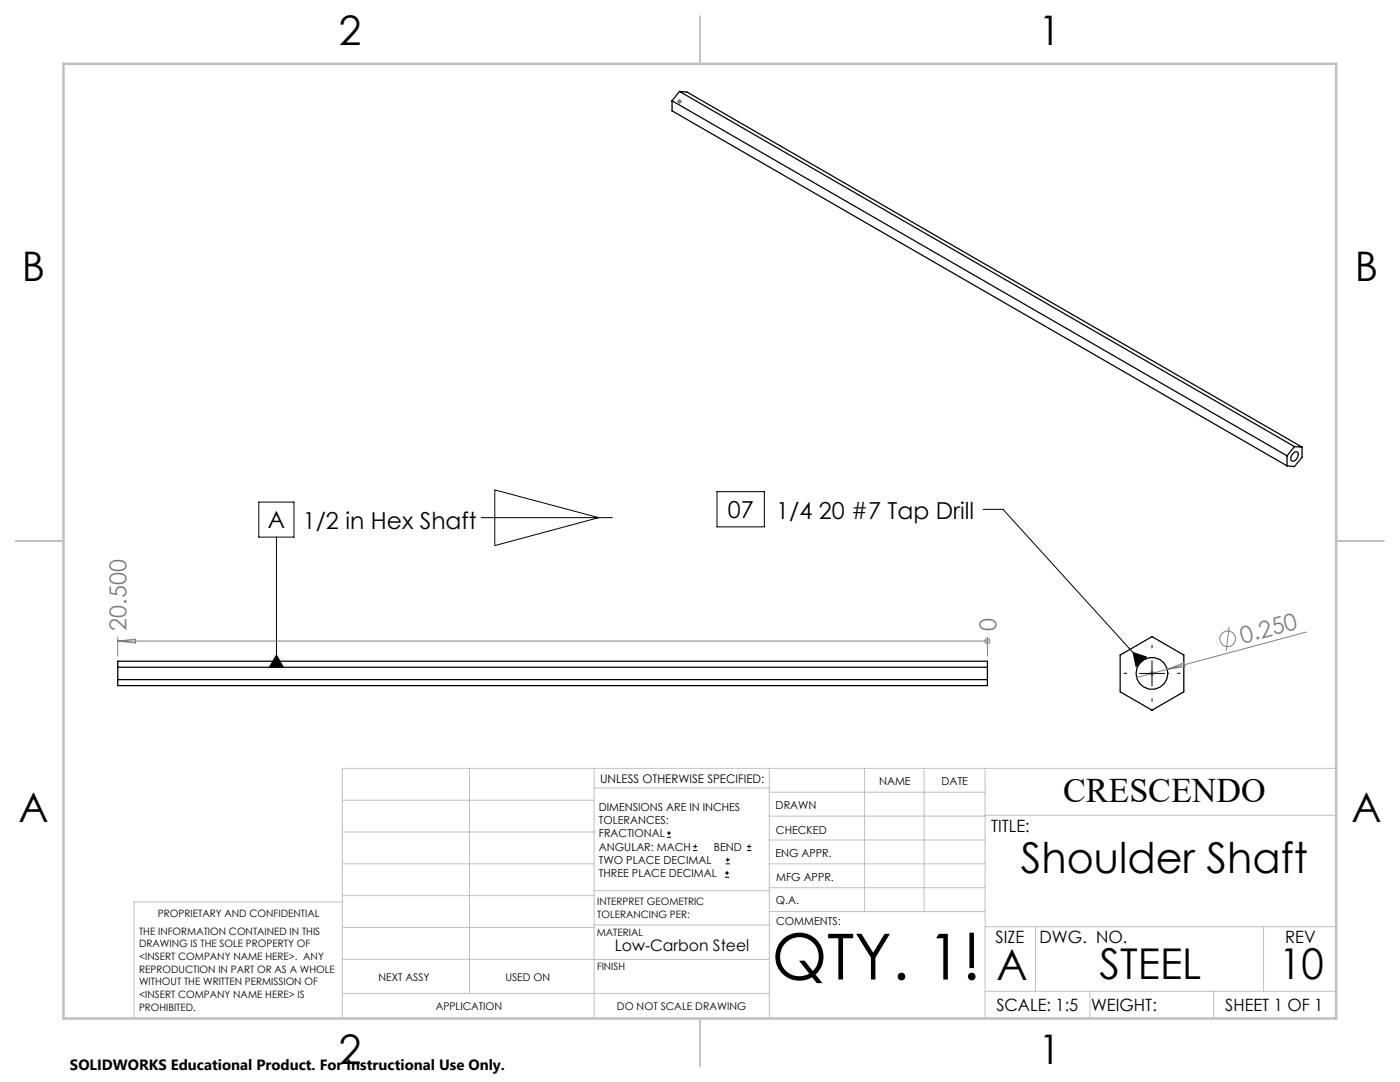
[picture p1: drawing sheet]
<svg xmlns="http://www.w3.org/2000/svg" width="279mm" height="216mm" viewBox="0 0 279 216" stroke-linecap="round" stroke-linejoin="round" font-family="sans-serif">
<g fill="none" stroke="#000" stroke-width=".25">
<path d="M135.6 18.2l-1.5 1.9M135.6 18.2l122.7 70.9M135.6 18.2l1.5 .2 122.8 70.8M134.1 20.1l122.8 70.8M134.1 20.1v2l122.8 70.9M256.9 90.9v2.1M258 90.6a.63 .63 0 0 1 1-.2 1.24 1.24 0 0 1-1.2 1.6 1.04 1.04 0 0 1 .2-1.4zM258.3 89.1l-1.4 1.8M258.3 89.1l1.6 .1M259.9 89.2v2l-1.6 1.9-1.4-.1M23.5 135.6h173.6M23.5 131.9h173.6v4.9h-173.6z"/>
<path d="M23.5 133.1h173.6M223.6 130.7l6.3-3.7 6.4 3.7v7.3l-6.4 3.7-6.3-3.7z"/>
<circle cx="229.9" cy="134.4" r="3.2"/>
</g>
<g fill="none" stroke="#000" stroke-width=".2">
<path d="M98.7 97.8l20.8 5.5-20.8 5.6zM143.1 98.1h9.4v7h-9.4zM51.6 100.2h7.1v7h-7.1zM55.2 107.2v25.9M96 103.3h26.3M196.2 101.6h4l27.6 30.4M55.2 130.7l1.4 2.4h-2.8zM226.1 130.2l2.7 .9-2.1 1.9zM227.4 134.4h5M229.9 131.9v5M133.1 167.1h.8M133.1 166.2h.8"/>
<path d="M133.5 165.8v.9M138.3 169.7h.8M138.3 168.9h.8M138.7 168.5v.8M144.7 175h.8M144.7 174.2h.8M144.8 172.4h.9M144.8 171.6h.9M145.1 173.8v.8M145.2 171.1v.9M149.1 169.7h.8M149.1 168.9h.8"/>
<path d="M149.5 168.5v.8"/>
</g>
<g fill="none" stroke="#808080" stroke-width=".2">
<path d="M135.3 19.9l.7 .7M135.6 19.8v.9M136 19.9l-.7 .7M135.1 20.2h1M23.5 127.1v3.8M23.5 127.9h173.6M23.5 127.9l3.6-.4v.8zM197.1 127.9h.1M197.1 127.1v3.8M229.4 134.4h1M229.6 134l.7 .7M229.9 133.9v1"/>
<path d="M230.3 134l-.7 .7M233 133.6l-6.2 1.6M233 133.6l3.3-1.3 .2 .7zM245.3 125.1l-.6 4.8M260.7 126.1l-27.7 7.5"/>
<circle cx="197.1" cy="127.9" r=".5"/>
<circle cx="245" cy="127.5" r="1.56"/>
</g>
<path d="M224.9 134.4h-.7M229.9 129.4v-.7M229.9 139.4v.6M234.9 134.4h.7" fill="none" stroke="#000" stroke-width=".2" stroke-dasharray="15.2 1.3 1.3 1.3" stroke-linecap="butt"/>
<g fill="none" stroke="#c0c0c0" stroke-width=".2">
<path d="M68.3 159.7h50.3M93.7 153.3v44.9M118.6 153.3v49.9M118.6 157.2h34.9M153.5 153.3v49.9M153.5 158.1h43.1M172.5 153.3v28.6M184.4 153.3v28.6M196.6 153.3v49.9M266.7 153.3h-198.4v49.9M68.3 178.7h50.3M68.3 172.4h50.3"/>
<path d="M68.3 166h50.3M68.3 180h-41.6v23.2M118.6 177.7h35M153.5 167.6h43.1M153.5 162.8h43.1M153.5 172.4h43.1M153.5 177.1h43.1M196.6 162.7h70.1M68.3 198.2h85.2M68.3 191.4l85.2 .1M68.3 185.1h50.3M118.6 184.6h35"/>
<path d="M153.6 181.9h43M196.6 197.8h70.1M196.6 184.9h70.1M206.7 184.9v12.9M217.5 197.8v5.4M242.2 197.8v5.4M252.2 184.9v12.9"/>
</g>
<path d="M139.7 3.2v9.5M3.1 107.9h9.6M266.7 107.9h9.5M139.7 203.2v9.6" fill="none" stroke="#c0c0c0" stroke-width=".25"/>
<path d="M12.7 12.7h254v190.5h-254z" fill="none" stroke="#c0c0c0" stroke-width=".5"/>
<path d="M55.2 130.7l1.4 2.4h-2.8zM226.1 130.2l2.7 .9-2.1 1.9z" fill="#000"/>
<text font-size="12.7" x="154" y="195.5">QTY. 1!</text>
<g font-size="8.5">
<text x="203.8" y="174.2">Shoulder Shaft</text>
<text x="198.9" y="195.5">A</text>
<text x="219.5" y="195.4">STEEL</text>
<text x="255.3" y="195.4">10</text>
</g>
<g font-size="8.1">
<text x="67.6" y="8.9">2</text>
<text x="207.3" y="8.9">1</text>
<text x="4.4" y="56.2">B</text>
<text x="270.4" y="56.2">B</text>
<text x="3.7" y="164.1">A</text>
<text x="269.7" y="164.1">A</text>
<text x="67.6" y="212.4">2</text>
<text x="207.3" y="212.4">1</text>
</g>
<text font-size="6.9" x="212.2" y="160.1">CRESCENDO</text>
<g font-size="4.7">
<text x="53.5" y="105.4">A</text>
<text x="60.4" y="105.6">1/2 in Hex Shaft</text>
<text x="145.2" y="103.4">07</text>
<text x="154.9" y="103.5">1/4 20 #7 Tap Drill</text>
</g>
<g font-size="4.7" fill="#808080">
<text x="25.3" y="125.8" transform="rotate(-90 25.3 125.8)">20.500</text>
<text x="198.8" y="125.8" transform="rotate(-90 198.8 125.8)">0</text>
<text x="247.9" y="128.4" transform="rotate(-15 247.9 128.4)">0.250</text>
</g>
<g font-size="3.4">
<text x="197.8" y="166">TITLE:</text>
<text x="198.7" y="188.1">SIZE</text>
<text x="207.5" y="188.1">DWG. NO.</text>
<text x="256.5" y="188.2">REV</text>
<text x="198.8" y="201.7">SCALE: 1:5</text>
<text x="217.7" y="201.8">WEIGHT:</text>
<text x="244.5" y="201.7">SHEET 1 OF 1</text>
</g>
<text font-size="3.2" x="122.7" y="189.8">Low-Carbon Steel</text>
<text font-size="3" x="14" y="213.5">SOLIDWORKS Educational Product. For Instructional Use Only.</text>
<text font-size="2.4" x="119.8" y="156.2">UNLESS OTHERWISE SPECIFIED:</text>
<g font-size="2.2">
<text x="119.5" y="161.8">DIMENSIONS ARE IN INCHES</text>
<text x="154.8" y="161.4">DRAWN</text>
<text x="175.4" y="156.6">NAME</text>
<text x="187.9" y="156.7">DATE</text>
<text x="119.5" y="164.4">TOLERANCES:</text>
<text x="119.5" y="167.1">FRACTIONAL</text>
<text x="154.9" y="166.3">CHECKED</text>
<text x="119.5" y="169.7">ANGULAR: MACH</text>
<text x="119.5" y="172.4">TWO PLACE DECIMAL</text>
<text x="142.5" y="169.7">BEND</text>
<text x="154.8" y="171">ENG APPR.</text>
<text x="119.5" y="175">THREE PLACE DECIMAL</text>
<text x="154.9" y="175.7">MFG APPR.</text>
<text x="154.9" y="180.4">Q.A.</text>
<text x="154.9" y="184.6">COMMENTS:</text>
</g>
<g font-size="2.1">
<text x="75.5" y="195.7">NEXT ASSY</text>
<text x="100.9" y="195.7">USED ON</text>
<text x="86.9" y="201.5">APPLICATION</text>
<text x="123.1" y="201.6">DO NOT SCALE DRAWING</text>
</g>
<g font-size="2">
<text x="31.5" y="182.9">PROPRIETARY AND CONFIDENTIAL</text>
<text x="119.2" y="180.6">INTERPRET GEOMETRIC</text>
<text x="119.2" y="183.1">TOLERANCING PER:</text>
<text x="27.8" y="186.5">THE INFORMATION CONTAINED IN THIS</text>
<text x="27.8" y="189">DRAWING IS THE SOLE PROPERTY OF</text>
<text x="27.8" y="191.6">&lt;INSERT COMPANY NAME HERE&gt;. ANY</text>
<text x="119.1" y="186.7">MATERIAL</text>
<text x="27.8" y="194.1">REPRODUCTION IN PART OR AS A WHOLE</text>
<text x="27.8" y="196.6">WITHOUT THE WRITTEN PERMISSION OF</text>
<text x="119.1" y="193.5">FINISH</text>
<text x="27.8" y="199.1">&lt;INSERT COMPANY NAME HERE&gt; IS</text>
<text x="27.8" y="201.7">PROHIBITED.</text>
</g>
</svg>
